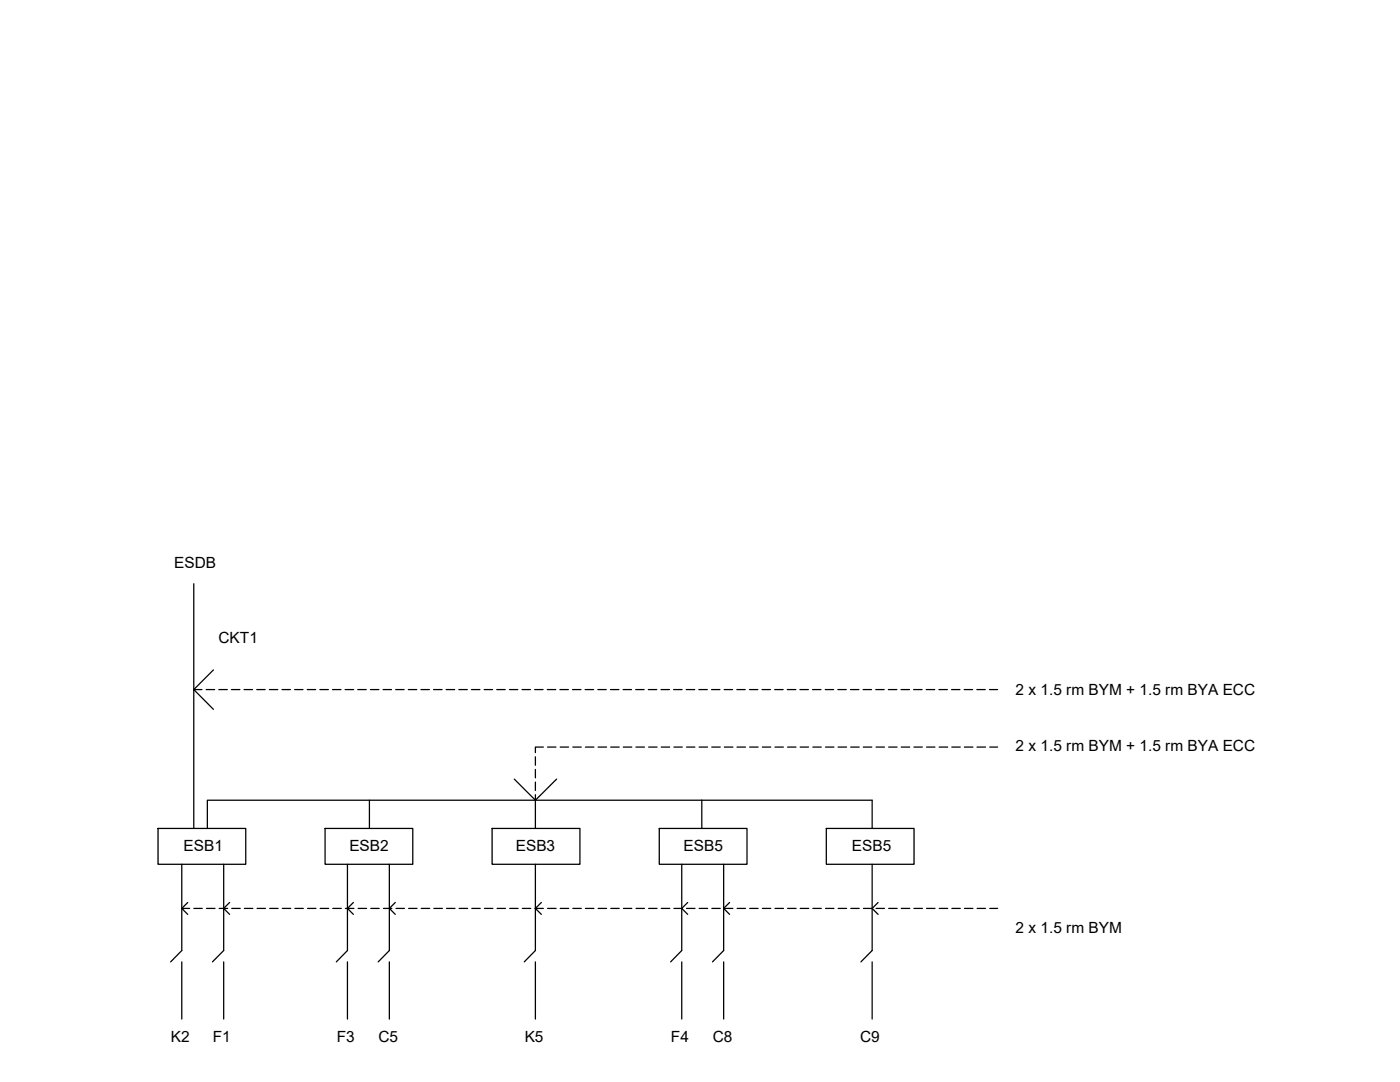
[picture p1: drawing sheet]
<svg xmlns="http://www.w3.org/2000/svg" width="279mm" height="216mm" viewBox="0 0 279 216" stroke-linecap="round" stroke-linejoin="round" font-family="sans-serif">
<!-- layer: 0 -->
<g fill="none" stroke="#000" stroke-width=".25">
<path d="M38.7 116.5v48.8M38.7 137.6l3.9 3.9M41.1 137.6h1.7M42.6 133.7l-3.9 3.9h1.6M43.7 137.6h1.7M46.2 137.6h1.7M48.7 137.6h1.7M51.2 137.6h1.7M53.8 137.6h1.6M56.3 137.6h1.7M58.8 137.6h1.7M61.3 137.6h1.7"/>
<path d="M63.8 137.6h1.7M66.4 137.6h1.7M68.9 137.6h1.7M71.4 137.6h1.7M73.9 137.6h1.7M76.5 137.6h1.6M79 137.6h1.6M81.5 137.6h1.7M84 137.6h1.7M86.5 137.6h1.7M89 137.6h1.7M91.6 137.6h1.7"/>
<path d="M94.1 137.6h1.7M96.6 137.6h1.7M99.1 137.6h1.7M101.7 137.6h1.6M104.2 137.6h1.7M106.7 137.6h1.7M109.2 137.6h1.7M111.7 137.6h1.7M114.3 137.6h1.7M116.8 137.6h1.7M119.3 137.6h1.7M121.8 137.6h1.7"/>
<path d="M124.4 137.6h1.6M126.9 137.6h1.6M129.4 137.6h1.7M131.9 137.6h1.7M134.4 137.6h1.7M136.9 137.6h1.7M139.5 137.6h1.7M142 137.6h1.7M144.5 137.6h1.7M147 137.6h1.7M149.6 137.6h1.6M152.1 137.6h1.7"/>
<path d="M154.6 137.6h1.7M157.1 137.6h1.7M159.6 137.6h1.7M162.2 137.6h1.7M164.7 137.6h1.7M167.2 137.6h1.7M169.7 137.6h1.7M172.3 137.6h1.6M174.8 137.6h1.6M177.3 137.6h1.7M179.8 137.6h1.7M182.3 137.6h1.7"/>
<path d="M184.8 137.6h1.7M187.4 137.6h1.7M189.9 137.6h1.7M192.4 137.6h1.7M194.9 137.6h1.7M197.5 137.6h1.6M73.7 159.7v5.6M102.6 155.5l4.2 4.2 4.3-4.2M106.8 151v1.7M106.8 153.5v1.7M106.8 156.1v1.6M106.8 158.6v6.7"/>
<path d="M108.4 149.1h-1.6v1.1M109.3 149.1h1.7M111.8 149.1h1.7M114.3 149.1h1.7M116.8 149.1h1.7M119.4 149.1h1.7M121.9 149.1h1.7M124.4 149.1h1.7M126.9 149.1h1.7M129.5 149.1h1.6M132 149.1h1.6M134.5 149.1h1.7"/>
<path d="M137 149.1h1.7M139.5 149.1h1.7M140.1 159.7h-98.7v5.6M140.1 159.7v5.6M140.1 159.7h34v5.6M142 149.1h1.7M144.6 149.1h1.7M147.1 149.1h1.7M149.6 149.1h1.7M152.1 149.1h1.7M154.7 149.1h1.6M157.2 149.1h1.7"/>
<path d="M159.7 149.1h1.7M162.2 149.1h1.7M164.7 149.1h1.7M167.3 149.1h1.7M169.8 149.1h1.7M172.3 149.1h1.7M174.8 149.1h1.7M177.4 149.1h1.6M179.9 149.1h1.6M182.4 149.1h1.7M184.9 149.1h1.7M187.4 149.1h1.7"/>
<path d="M189.9 149.1h1.7M192.5 149.1h1.7M195 149.1h1.7M197.5 149.1h1.6M31.5 165.3h17.5v7.2h-17.5zM36.3 172.5v17.2l-2.2 2.2M44.6 172.5v17.2l-2.2 2.2M64.9 165.3h17.5v7.2h-17.5zM69.3 172.5v17.2l-2.2 2.2M77.7 172.5v17.2l-2.2 2.2M98.2 165.3h17.5v7.2h-17.5zM106.8 172.5v17.2l-2.2 2.2"/>
<path d="M131.6 165.3h17.5v7.2h-17.5zM136.1 172.5v17.2l-2.3 2.2M144.4 172.5v17.2l-2.2 2.2M164.9 165.3h17.5v7.2h-17.5zM174.1 172.5v17.2l-2.3 2.2M36.3 191.9v11.4M36.3 181.3h1.5M37.5 180.1l-1.2 1.2 1.2 1.1M38.7 181.3h1.7M41.2 181.3h1.7M43.7 181.3h1.7M44.6 191.9v11.4"/>
<path d="M45.8 180.1l-1.2 1.2 1.2 1.1M46.2 181.3h1.7M48.8 181.3h1.7M51.3 181.3h1.7M53.8 181.3h1.7M56.3 181.3h1.7M58.9 181.3h1.6M61.4 181.3h1.7M63.9 181.3h1.7M66.4 181.3h1.7M68.9 181.3h1.7M69.3 191.9v11.4"/>
<path d="M70.5 180.1l-1.2 1.2 1.2 1.1M71.5 181.3h1.7M74 181.3h1.7M76.5 181.3h1.7M77.7 191.9v11.4M78.9 180.1l-1.2 1.2 1.2 1.1M79 181.3h1.7M81.6 181.3h1.6M84.1 181.3h1.6M86.6 181.3h1.7M89.1 181.3h1.7M91.6 181.3h1.7"/>
<path d="M94.1 181.3h1.7M96.7 181.3h1.7M99.2 181.3h1.7M101.7 181.3h1.7M104.2 181.3h1.7M106.8 181.3h1.6M106.8 191.9v11.4M108 180.1l-1.2 1.2 1.2 1.1M109.3 181.3h1.7M111.8 181.3h1.7M114.3 181.3h1.7M116.8 181.3h1.7"/>
<path d="M119.4 181.3h1.7M121.9 181.3h1.7M124.4 181.3h1.7M126.9 181.3h1.7M129.5 181.3h1.6M132 181.3h1.7M134.5 181.3h1.7M136.1 191.9v11.4M137 181.3h1.7M137.2 180.1l-1.1 1.2 1.1 1.1M139.5 181.3h1.7M142.1 181.3h1.6"/>
<path d="M144.4 191.9v11.4M144.6 181.3h1.7M145.6 180.1l-1.2 1.2 1.2 1.1M147.1 181.3h1.7M149.6 181.3h1.7M152.1 181.3h1.7M154.7 181.3h1.7M157.2 181.3h1.7M159.7 181.3h1.7M162.2 181.3h1.7M164.8 181.3h1.6M167.3 181.3h1.7"/>
<path d="M169.8 181.3h1.7M172.3 181.3h1.7M174.1 191.9v11.4M174.8 181.3h1.7M175.2 180.1l-1.1 1.2 1.1 1.1M177.4 181.3h1.6M179.9 181.3h1.7M182.4 181.3h1.7M184.9 181.3h1.7M187.5 181.3h1.6M190 181.3h1.6M192.5 181.3h1.7"/>
<path d="M195 181.3h1.7M197.5 181.3h1.6"/>
</g>
<g font-size="3.1">
<text x="34.8" y="113.3">ESDB</text>
<text x="43.6" y="128.4">CKT1</text>
<text x="202.7" y="138.7">2 x 1.5 rm BYM + 1.5 rm BYA ECC</text>
<text x="202.7" y="149.9">2 x 1.5 rm BYM + 1.5 rm BYA ECC</text>
<text x="36.6" y="169.8">ESB1</text>
<text x="69.7" y="169.8">ESB2</text>
<text x="102.9" y="169.8">ESB3</text>
<text x="136.4" y="169.8">ESB5</text>
<text x="170" y="169.8">ESB5</text>
<text x="202.7" y="186.1">2 x 1.5 rm BYM</text>
<text x="34.1" y="207.9">K2</text>
<text x="42.5" y="207.9">F1</text>
<text x="67.2" y="207.9">F3</text>
<text x="75.5" y="207.9">C5</text>
<text x="104.7" y="207.9">K5</text>
<text x="133.9" y="207.9">F4</text>
<text x="142.2" y="207.9">C8</text>
<text x="171.7" y="207.9">C9</text>
</g>
</svg>
